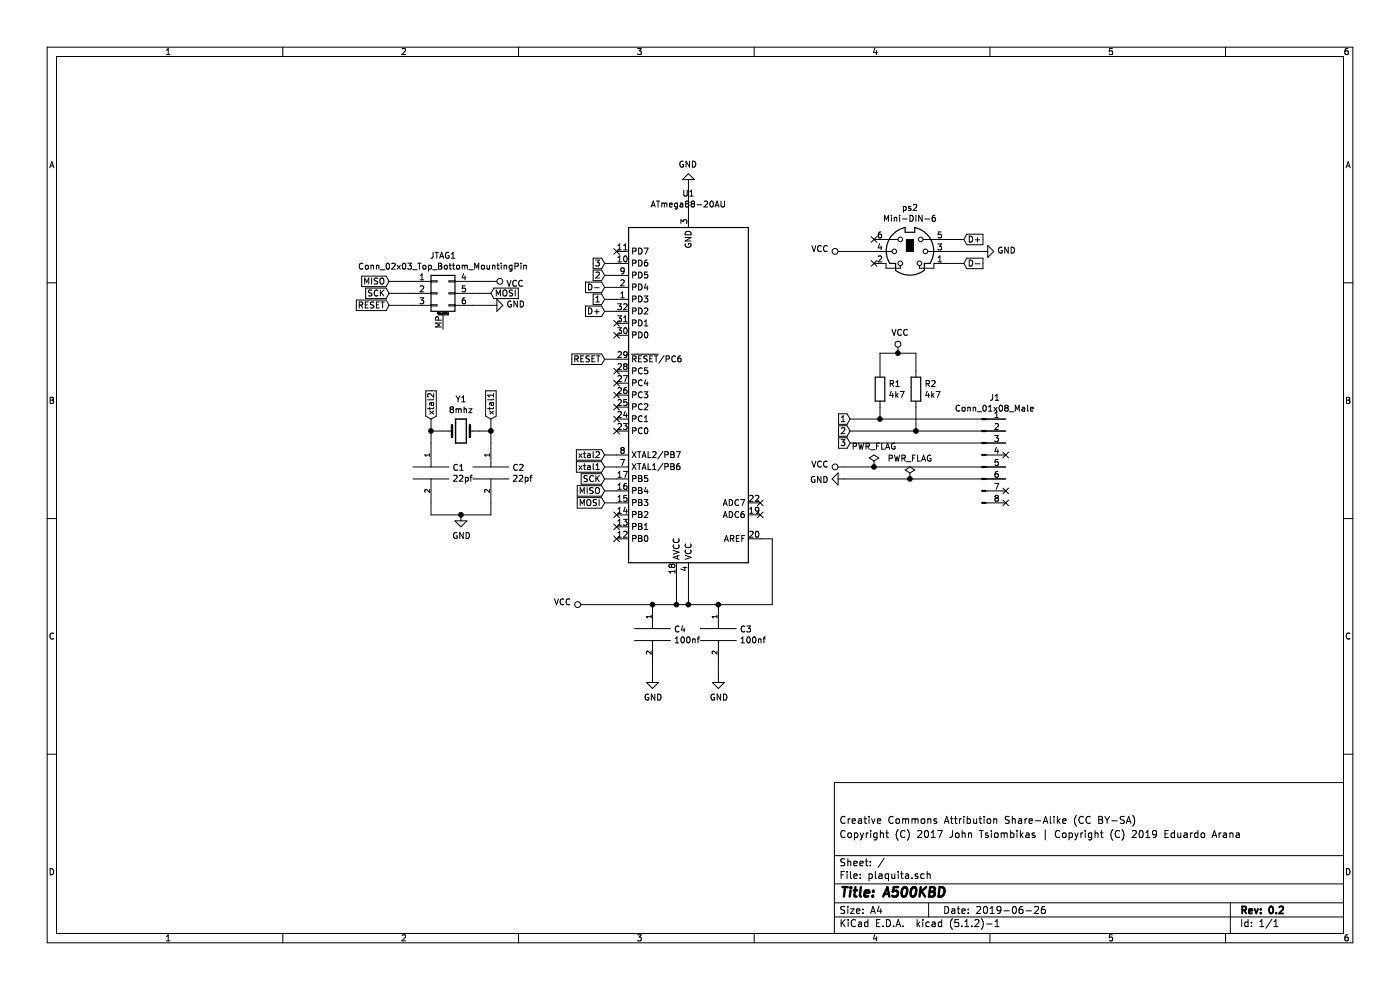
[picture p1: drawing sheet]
EESchema Schematic File Version 4
LIBS:plaquita-cache
EELAYER 29 0
EELAYER END
$Descr A4 11693 8268
encoding utf-8
Sheet 1 1
Title "A500KBD"
Date "2019-06-26"
Rev "0.2"
Comp ""
Comment1 "Copyright (C) 2017 John Tsiombikas | Copyright (C) 2019 Eduardo Arana"
Comment2 "Creative Commons Attribution Share-Alike (CC BY-SA)"
Comment3 ""
Comment4 ""
$EndDescr
$Comp
L MCU_Microchip_ATmega:ATmega88-20AU U1
U 1 1
P 5750 3300
F 0 "U1" H 5750 1619 50  0000 C CNN
F 1 "ATmega88-20AU" H 5750 1710 50  0000 C CNN
F 2 "Package_QFP:TQFP-32_7x7mm_P0.8mm" H 5750 3300 50  0001 C CIN
F 3 "http://ww1.microchip.com/downloads/en/DeviceDoc/Atmel-2545-8-bit-AVR-Microcontroller-ATmega48-88-168_Datasheet.pdf" H 5750 3300 50  0001 C CNN
	1    5750 3300
	-1   0    0    1   
$EndComp
$Comp
L pspice:C C2
U 1 1
P 4100 3950
F 0 "C2" H 4278 3996 50  0000 L CNN
F 1 "22pf" H 4278 3905 50  0000 L CNN
F 2 "Capacitor_SMD:C_0805_2012Metric" H 4100 3950 50  0001 C CNN
F 3 "~" H 4100 3950 50  0001 C CNN
	1    4100 3950
	1    0    0    -1  
$EndComp
$Comp
L pspice:C C4
U 1 1
P 5450 5300
F 0 "C4" H 5628 5346 50  0000 L CNN
F 1 "100nf" H 5628 5255 50  0000 L CNN
F 2 "Capacitor_SMD:C_0805_2012Metric" H 5450 5300 50  0001 C CNN
F 3 "~" H 5450 5300 50  0001 C CNN
	1    5450 5300
	1    0    0    -1  
$EndComp
$Comp
L pspice:C C3
U 1 1
P 6000 5300
F 0 "C3" H 6178 5346 50  0000 L CNN
F 1 "100nf" H 6178 5255 50  0000 L CNN
F 2 "Capacitor_SMD:C_0805_2012Metric" H 6000 5300 50  0001 C CNN
F 3 "~" H 6000 5300 50  0001 C CNN
	1    6000 5300
	1    0    0    -1  
$EndComp
$Comp
L Device:Crystal Y1
U 1 1
P 3850 3600
F 0 "Y1" H 3850 3868 50  0000 C CNN
F 1 "8mhz" H 3850 3777 50  0000 C CNN
F 2 "Crystal:Crystal_HC49-U_Vertical" H 3850 3600 50  0001 C CNN
F 3 "~" H 3850 3600 50  0001 C CNN
	1    3850 3600
	1    0    0    -1  
$EndComp
$Comp
L Connector:Mini-DIN-6 ps2
U 1 1
P 7600 2100
F 0 "ps2" H 7600 2467 50  0000 C CNN
F 1 "Mini-DIN-6" H 7600 2376 50  0000 C CNN
F 2 "plaquita:Connector_Mini-DIN_Female_6Pin_2rows" H 7600 2100 50  0001 C CNN
F 3 "http://service.powerdynamics.com/ec/Catalog17/Section%2011.pdf" H 7600 2100 50  0001 C CNN
	1    7600 2100
	1    0    0    -1  
$EndComp
$Comp
L Connector:Conn_01x08_Male J1
U 1 1
P 8200 3800
F 0 "J1" H 8308 4281 50  0000 C CNN
F 1 "Conn_01x08_Male" H 8308 4190 50  0000 C CNN
F 2 "Connector_PinSocket_2.54mm:PinSocket_1x08_P2.54mm_Vertical" H 8200 3800 50  0001 C CNN
F 3 "~" H 8200 3800 50  0001 C CNN
	1    8200 3800
	1    0    0    -1  
$EndComp
$Comp
L Device:R R2
U 1 1
P 7650 3250
F 0 "R2" H 7720 3296 50  0000 L CNN
F 1 "4k7" H 7720 3205 50  0000 L CNN
F 2 "Resistor_SMD:R_0805_2012Metric" V 7580 3250 50  0001 C CNN
F 3 "~" H 7650 3250 50  0001 C CNN
	1    7650 3250
	1    0    0    -1  
$EndComp
$Comp
L power:VCC #PWR0101
U 1 1
P 7050 3900
F 0 "#PWR0101" H 7050 3750 50  0001 C CNN
F 1 "VCC" V 7068 4027 50  0000 L CNN
F 2 "" H 7050 3900 50  0001 C CNN
F 3 "" H 7050 3900 50  0001 C CNN
	1    7050 3900
	0    -1   -1   0   
$EndComp
$Comp
L power:GND #PWR0102
U 1 1
P 7050 4000
F 0 "#PWR0102" H 7050 3750 50  0001 C CNN
F 1 "GND" V 7055 3872 50  0000 R CNN
F 2 "" H 7050 4000 50  0001 C CNN
F 3 "" H 7050 4000 50  0001 C CNN
	1    7050 4000
	0    1    1    0   
$EndComp
$Comp
L Device:R R1
U 1 1
P 7350 3250
F 0 "R1" H 7420 3296 50  0000 L CNN
F 1 "4k7" H 7420 3205 50  0000 L CNN
F 2 "Resistor_SMD:R_0805_2012Metric" V 7280 3250 50  0001 C CNN
F 3 "~" H 7350 3250 50  0001 C CNN
	1    7350 3250
	1    0    0    -1  
$EndComp
$Comp
L pspice:C C1
U 1 1
P 3600 3950
F 0 "C1" H 3778 3996 50  0000 L CNN
F 1 "22pf" H 3778 3905 50  0000 L CNN
F 2 "Capacitor_SMD:C_0805_2012Metric" H 3600 3950 50  0001 C CNN
F 3 "~" H 3600 3950 50  0001 C CNN
	1    3600 3950
	1    0    0    -1  
$EndComp
$Comp
L power:GND #PWR0103
U 1 1
P 5750 1550
F 0 "#PWR0103" H 5750 1300 50  0001 C CNN
F 1 "GND" H 5755 1377 50  0000 C CNN
F 2 "" H 5750 1550 50  0001 C CNN
F 3 "" H 5750 1550 50  0001 C CNN
	1    5750 1550
	-1   0    0    1   
$EndComp
$Comp
L power:GND #PWR0104
U 1 1
P 6000 5650
F 0 "#PWR0104" H 6000 5400 50  0001 C CNN
F 1 "GND" H 6005 5477 50  0000 C CNN
F 2 "" H 6000 5650 50  0001 C CNN
F 3 "" H 6000 5650 50  0001 C CNN
	1    6000 5650
	1    0    0    -1  
$EndComp
$Comp
L power:GND #PWR0105
U 1 1
P 5450 5650
F 0 "#PWR0105" H 5450 5400 50  0001 C CNN
F 1 "GND" H 5455 5477 50  0000 C CNN
F 2 "" H 5450 5650 50  0001 C CNN
F 3 "" H 5450 5650 50  0001 C CNN
	1    5450 5650
	1    0    0    -1  
$EndComp
$Comp
L power:GND #PWR0107
U 1 1
P 3850 4300
F 0 "#PWR0107" H 3850 4050 50  0001 C CNN
F 1 "GND" H 3855 4127 50  0000 C CNN
F 2 "" H 3850 4300 50  0001 C CNN
F 3 "" H 3850 4300 50  0001 C CNN
	1    3850 4300
	1    0    0    -1  
$EndComp
$Comp
L power:GND #PWR0108
U 1 1
P 8200 2100
F 0 "#PWR0108" H 8200 1850 50  0001 C CNN
F 1 "GND" V 8205 1972 50  0000 R CNN
F 2 "" H 8200 2100 50  0001 C CNN
F 3 "" H 8200 2100 50  0001 C CNN
	1    8200 2100
	0    -1   -1   0   
$EndComp
$Comp
L power:VCC #PWR0109
U 1 1
P 7050 2100
F 0 "#PWR0109" H 7050 1950 50  0001 C CNN
F 1 "VCC" V 7068 2227 50  0000 L CNN
F 2 "" H 7050 2100 50  0001 C CNN
F 3 "" H 7050 2100 50  0001 C CNN
	1    7050 2100
	0    -1   -1   0   
$EndComp
$Comp
L power:VCC #PWR0110
U 1 1
P 4900 5050
F 0 "#PWR0110" H 4900 4900 50  0001 C CNN
F 1 "VCC" V 4918 5177 50  0000 L CNN
F 2 "" H 4900 5050 50  0001 C CNN
F 3 "" H 4900 5050 50  0001 C CNN
	1    4900 5050
	0    -1   -1   0   
$EndComp
Wire Wire Line
	6350 4500 6450 4500
Wire Wire Line
	6450 4500 6450 5050
Wire Wire Line
	6450 5050 6000 5050
Wire Wire Line
	6000 5050 5750 5050
Connection ~ 6000 5050
Wire Wire Line
	5450 5050 4900 5050
Connection ~ 5450 5050
Wire Wire Line
	5750 4800 5750 5050
Connection ~ 5750 5050
Wire Wire Line
	5750 5050 5650 5050
Wire Wire Line
	5650 4800 5650 5050
Connection ~ 5650 5050
Wire Wire Line
	5650 5050 5450 5050
Wire Wire Line
	6000 5550 6000 5650
Wire Wire Line
	5450 5550 5450 5650
Wire Wire Line
	3600 4200 3600 4300
Wire Wire Line
	3600 4300 3850 4300
Wire Wire Line
	3850 4300 4100 4300
Wire Wire Line
	4100 4300 4100 4200
Connection ~ 3850 4300
Wire Wire Line
	4000 3600 4100 3600
Wire Wire Line
	4100 3600 4100 3700
Wire Wire Line
	3700 3600 3600 3600
Wire Wire Line
	3600 3600 3600 3700
Text GLabel 5050 4000 0    50   Input ~ 0
SCK
Text GLabel 5050 4100 0    50   Input ~ 0
MISO
Text GLabel 5050 4200 0    50   Input ~ 0
MOSI
Text GLabel 5050 3000 0    50   Input ~ 0
RESET
Wire Wire Line
	5150 3000 5050 3000
Wire Wire Line
	5150 4000 5050 4000
Wire Wire Line
	5150 4100 5050 4100
Wire Wire Line
	5150 4200 5050 4200
Wire Wire Line
	7050 2100 7300 2100
Wire Wire Line
	7900 2100 8200 2100
Text GLabel 7100 3500 0    50   Input ~ 0
1
Text GLabel 7100 3600 0    50   Input ~ 0
2
Text GLabel 7100 3700 0    50   Input ~ 0
3
Wire Wire Line
	8400 3500 7350 3500
Wire Wire Line
	8400 3600 7650 3600
Wire Wire Line
	8400 3700 7100 3700
Wire Wire Line
	8400 3900 7300 3900
Wire Wire Line
	8400 4000 7600 4000
$Comp
L power:VCC #PWR0112
U 1 1
P 7500 2950
F 0 "#PWR0112" H 7500 2800 50  0001 C CNN
F 1 "VCC" H 7517 3123 50  0000 C CNN
F 2 "" H 7500 2950 50  0001 C CNN
F 3 "" H 7500 2950 50  0001 C CNN
	1    7500 2950
	1    0    0    -1  
$EndComp
Wire Wire Line
	7350 3100 7350 2950
Wire Wire Line
	7350 2950 7500 2950
Wire Wire Line
	7500 2950 7650 2950
Wire Wire Line
	7650 2950 7650 3100
Connection ~ 7500 2950
Wire Wire Line
	7350 3400 7350 3500
Connection ~ 7350 3500
Wire Wire Line
	7350 3500 7100 3500
Wire Wire Line
	7650 3400 7650 3600
Connection ~ 7650 3600
Wire Wire Line
	7650 3600 7100 3600
Text GLabel 5050 2500 0    50   Input ~ 0
1
Text GLabel 5050 2300 0    50   Input ~ 0
2
Text GLabel 5050 2200 0    50   Input ~ 0
3
Wire Wire Line
	5150 2200 5050 2200
Wire Wire Line
	5150 2300 5050 2300
Wire Wire Line
	5150 2500 5050 2500
Text GLabel 8050 2200 2    50   Input ~ 0
D-
Text GLabel 8050 2000 2    50   Input ~ 0
D+
Wire Wire Line
	7900 2200 8050 2200
Wire Wire Line
	7900 2000 8050 2000
Text GLabel 5050 2400 0    50   Input ~ 0
D-
Text GLabel 5050 2600 0    50   Input ~ 0
D+
Wire Wire Line
	5150 2400 5050 2400
Wire Wire Line
	5150 2600 5050 2600
Text GLabel 4100 3500 1    50   Input ~ 0
xtal1
Text GLabel 3600 3500 1    50   Input ~ 0
xtal2
Text GLabel 5050 3900 0    50   Input ~ 0
xtal1
Text GLabel 5050 3800 0    50   Input ~ 0
xtal2
Wire Wire Line
	5150 3800 5050 3800
Wire Wire Line
	5150 3900 5050 3900
Wire Wire Line
	4100 3500 4100 3600
Connection ~ 4100 3600
Wire Wire Line
	3600 3500 3600 3600
Connection ~ 3600 3600
NoConn ~ 5150 2100
NoConn ~ 5150 2700
NoConn ~ 5150 2800
NoConn ~ 5150 3100
NoConn ~ 5150 3200
NoConn ~ 5150 3300
NoConn ~ 5150 3400
NoConn ~ 5150 3500
NoConn ~ 5150 3600
NoConn ~ 5150 4300
NoConn ~ 5150 4400
NoConn ~ 5150 4500
NoConn ~ 6350 4200
NoConn ~ 6350 4300
NoConn ~ 8400 3800
NoConn ~ 8400 4100
NoConn ~ 8400 4200
NoConn ~ 7300 2000
NoConn ~ 7300 2200
Wire Wire Line
	5750 1800 5750 1550
$Comp
L power:PWR_FLAG #FLG0101
U 1 1
P 7300 3900
F 0 "#FLG0101" H 7300 3975 50  0001 C CNN
F 1 "PWR_FLAG" H 7300 4073 50  0000 C CNN
F 2 "" H 7300 3900 50  0001 C CNN
F 3 "~" H 7300 3900 50  0001 C CNN
	1    7300 3900
	1    0    0    -1  
$EndComp
Connection ~ 7300 3900
Wire Wire Line
	7300 3900 7050 3900
$Comp
L power:PWR_FLAG #FLG0102
U 1 1
P 7600 4000
F 0 "#FLG0102" H 7600 4075 50  0001 C CNN
F 1 "PWR_FLAG" H 7600 4173 50  0000 C CNN
F 2 "" H 7600 4000 50  0001 C CNN
F 3 "~" H 7600 4000 50  0001 C CNN
	1    7600 4000
	1    0    0    -1  
$EndComp
Connection ~ 7600 4000
Wire Wire Line
	7600 4000 7050 4000
$Comp
L Connector_Generic_MountingPin:Conn_02x03_Top_Bottom_MountingPin JTAG1
U 1 1
P 3650 2450
F 0 "JTAG1" H 3700 2767 50  0000 C CNN
F 1 "Conn_02x03_Top_Bottom_MountingPin" H 3700 2676 50  0000 C CNN
F 2 "Connector_PinHeader_2.54mm:PinHeader_2x03_P2.54mm_Vertical" H 3650 2450 50  0001 C CNN
F 3 "~" H 3650 2450 50  0001 C CNN
	1    3650 2450
	1    0    0    -1  
$EndComp
Text GLabel 3250 2350 0    50   Input ~ 0
MISO
Text GLabel 3250 2450 0    50   Input ~ 0
SCK
Text GLabel 3250 2550 0    50   Input ~ 0
RESET
Text GLabel 4100 2450 2    50   Input ~ 0
MOSI
$Comp
L power:VCC #PWR0106
U 1 1
P 4100 2350
F 0 "#PWR0106" H 4100 2200 50  0001 C CNN
F 1 "VCC" V 4117 2478 50  0000 L CNN
F 2 "" H 4100 2350 50  0001 C CNN
F 3 "" H 4100 2350 50  0001 C CNN
	1    4100 2350
	0    1    1    0   
$EndComp
$Comp
L power:GND #PWR0111
U 1 1
P 4100 2550
F 0 "#PWR0111" H 4100 2300 50  0001 C CNN
F 1 "GND" V 4105 2422 50  0000 R CNN
F 2 "" H 4100 2550 50  0001 C CNN
F 3 "" H 4100 2550 50  0001 C CNN
	1    4100 2550
	0    -1   -1   0   
$EndComp
Wire Wire Line
	3450 2350 3250 2350
Wire Wire Line
	3450 2450 3250 2450
Wire Wire Line
	3450 2550 3250 2550
Wire Wire Line
	3950 2550 4100 2550
Wire Wire Line
	3950 2450 4100 2450
Wire Wire Line
	3950 2350 4100 2350
$EndSCHEMATC
